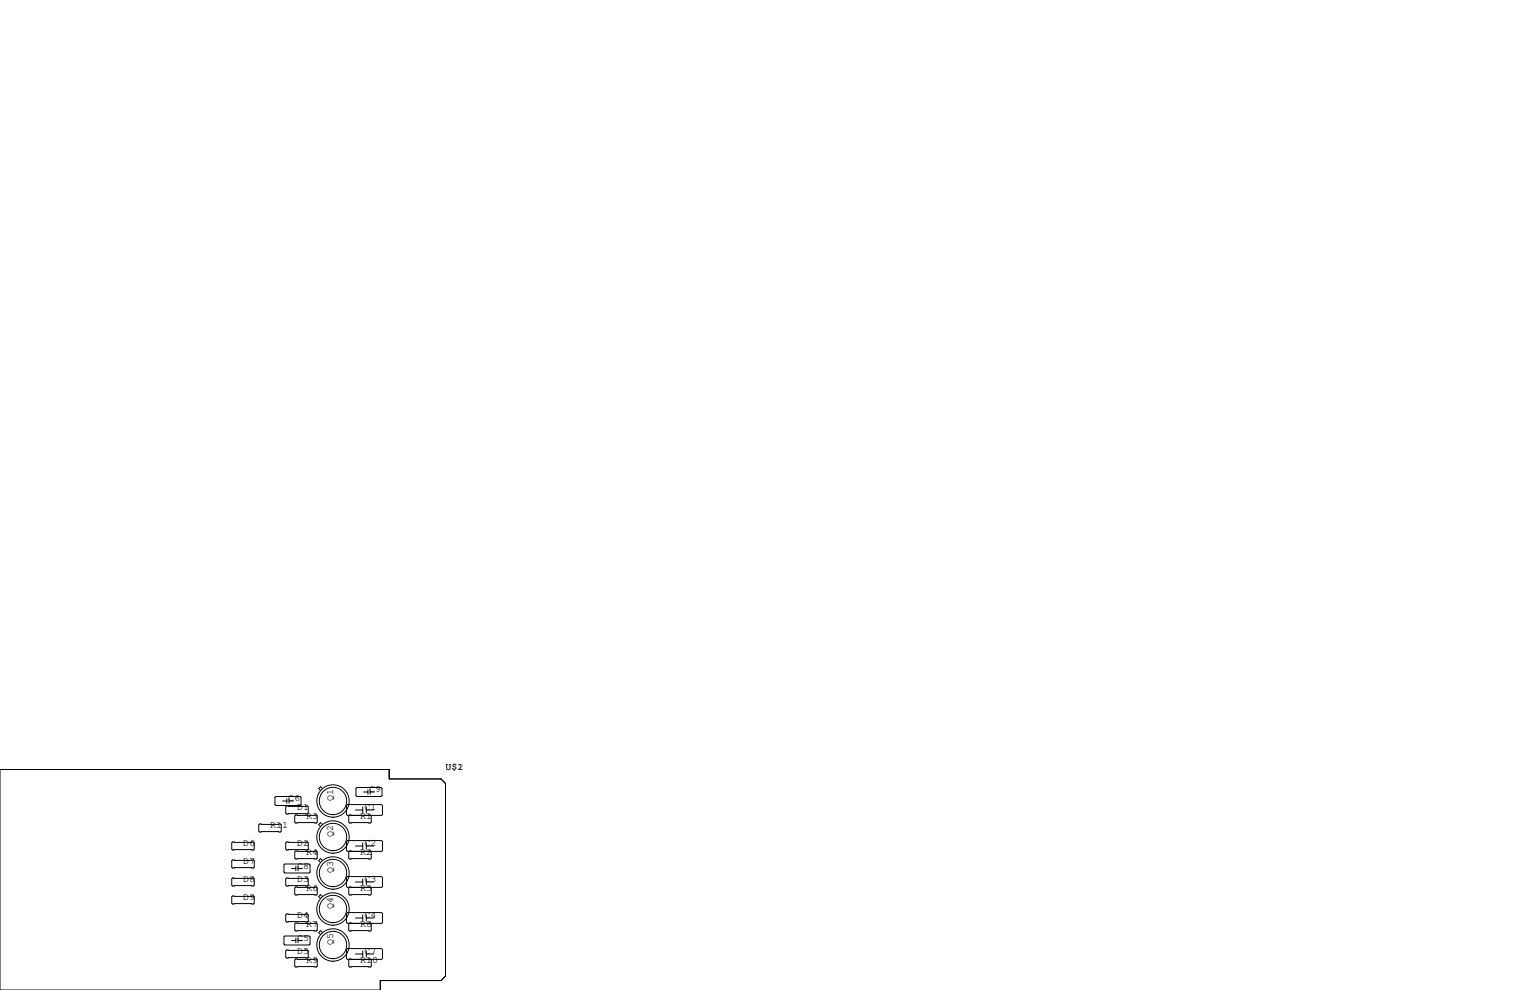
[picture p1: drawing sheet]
<svg xmlns="http://www.w3.org/2000/svg" width="432mm" height="279mm" viewBox="0 0 432 279" stroke-linecap="round" stroke-linejoin="round" font-family="sans-serif">
<g fill="none" stroke="#000" stroke-width=".28">
<path d="M0 217.2h109.9v2.6h14.6l1.2 1.3v54.4l-1.2 1.2h-17.2v2.7h-107.3zM65.7 237.6h5.8l.3 .3v1.7l-.3 .3h-5.8l-.3-.3v-1.7zM73.3 232.5h5.8l.3 .3v1.8l-.3 .2h-5.8l-.3-.2v-1.8zM77.6 225l.3-.2h6.8l.3 .2v2.1l-.3 .2h-6.8l-.3-.2zM79.8 226.1h1.1M80.9 227.5h5.8l.3 .2v1.8l-.3 .2h-5.8l-.3-.2v-1.8zM80.9 237.6h5.8l.3 .3v1.7l-.3 .3h-5.8l-.3-.3v-1.7zM80.9 225.4v1.3M81.6 225.4v1.3M81.6 226.1h1.2M83.4 230h5.9l.2 .3v1.7l-.2 .3h-5.9l-.2-.3v-1.7zM91 222.6l-.6-.6-.5 .6 .5 .5"/>
<path d="M91 232.7l-.6-.5-.5 .5 .5 .5M97.8 227.3l.2-.2h9.7l.3 .2v2.6l-.3 .2h-9.7l-.2-.2zM97.8 237.5l.2-.3h9.7l.3 .3v2.5l-.3 .3h-9.7l-.2-.3zM99.2 230.1l-.5-.1-.3 .3v1.7l.3 .3h5.8l.3-.3v-1.7l-.3-.3-.5 .1M100.3 228.6h2.1M100.3 238.8h2.1M100.5 222.5l.2-.3h6.9l.2 .3v2l-.2 .3h-6.9l-.2-.3zM102.4 227.7v1.8M102.4 237.9v1.7M102.6 223.5h1.2M103.4 228.6h2M103.4 227.7v1.8"/>
<path d="M103.4 237.9v1.7M103.4 238.8h2M103.8 222.9v1.3M104.5 223.5h1.2M104.5 222.9v1.3M65.4 248l.3-.2h5.8l.3 .2v1.8l-.3 .3h-5.8l-.3-.3zM65.4 253.1l.3-.2h5.8l.3 .2v1.8l-.3 .2h-5.8l-.3-.2zM65.7 242.7h5.8l.3 .3v1.7l-.3 .3h-5.8l-.3-.3v-1.7zM80.4 243.8h6.8l.3 .3v2l-.3 .3h-6.8l-.3-.3v-2zM80.6 248l.3-.2h5.8l.3 .2v1.8l-.3 .3h-5.8l-.3-.3zM80.6 258.2l.3-.3h5.8l.3 .3v1.8l-.3 .2h-5.8l-.3-.2zM82.3 245.1h1.2"/>
<path d="M83.2 250.6l.2-.3h5.9l.2 .3v1.7l-.2 .3h-5.9l-.2-.3zM83.4 240.2h5.9l.2 .2v1.8l-.2 .2h-5.9l-.2-.2v-1.8zM83.5 244.5v1.2M84.1 244.5v1.2M84.1 245.1h1.2M91 242.9l-.6-.6-.5 .6 .5 .5M91 253l-.6-.5-.5 .5 .5 .6M97.8 247.6l.2-.2h9.7l.3 .2v2.6l-.3 .2h-9.7l-.2-.2zM97.8 257.8l.2-.2h9.7l.3 .2v2.5l-.3 .3h-9.7l-.2-.3zM99.2 240.3l-.5-.1-.3 .2v1.8l.3 .2h5.8l.3-.2v-1.8l-.3-.2-.5 .1M99.2 250.4l-.5-.1-.3 .3v1.7l.3 .3h5.8l.3-.3v-1.7l-.3-.3-.5 .1M100.3 248.9h2.1"/>
<path d="M100.3 259.1h2.1M102.4 248v1.8M102.4 258.2v1.8M103.4 248v1.8M103.4 258.2v1.8M103.4 248.9h2M103.4 259.1h2M80.1 264.4l.3-.2h6.8l.3 .2v2l-.3 .3h-6.8l-.3-.3zM80.6 268.4l.3-.3h5.8l.3 .3v1.7l-.3 .3h-5.8l-.3-.3zM82.3 265.4h1.2M83.2 260.7l.2-.2h5.9l.2 .2v1.8l-.2 .3h-5.9l-.2-.3zM83.2 270.9l.2-.3h5.9l.2 .3v1.8l-.2 .2h-5.9l-.2-.2z"/>
<path d="M83.5 264.8v1.3M84.1 264.8v1.3M84.1 265.4h1.2M91 263.2l-.6-.5-.5 .5 .5 .5M97.8 268l.2-.3h9.7l.3 .3v2.5l-.3 .3h-9.7l-.2-.3zM99.2 260.6l-.5-.1-.3 .2v1.8l.3 .3h5.8l.3-.3v-1.8l-.3-.2-.5 .1M99.2 270.8l-.5-.2-.3 .3v1.8l.3 .2h5.8l.3-.2v-1.8l-.3-.3-.5 .2M100.3 269.2h2.1M102.4 268.4v1.7M103.4 268.4v1.7M103.4 269.2h2"/>
<circle cx="94" cy="226.1" r="4.6"/>
<circle cx="94" cy="236.2" r="4.6"/>
<circle cx="94" cy="226.1" r="3.9"/>
<circle cx="94" cy="236.2" r="3.9"/>
<circle cx="94" cy="256.5" r="4.6"/>
<circle cx="94" cy="246.4" r="4.6"/>
<circle cx="94" cy="256.5" r="3.9"/>
<circle cx="94" cy="246.4" r="3.9"/>
<circle cx="94" cy="266.7" r="4.6"/>
<circle cx="94" cy="266.7" r="3.9"/>
</g>
<g font-size="2.8">
<text x="125.7" y="217.2">U$1</text>
<text x="129.1" y="217.2">2</text>
<text x="81.3" y="226.1">C6</text>
<text x="94" y="226.1" transform="rotate(-90 94 226.1)">Q1</text>
<text x="104.1" y="223.5">C9</text>
<text x="76.2" y="233.7">R11</text>
<text x="83.8" y="228.6">D1</text>
<text x="86.4" y="231.1">R3</text>
<text x="101.6" y="231.1">R1</text>
<text x="102.9" y="228.6">C1</text>
<text x="68.6" y="238.8">D6</text>
<text x="83.8" y="238.8">D2</text>
<text x="94" y="236.2" transform="rotate(-90 94 236.2)">Q2</text>
<text x="102.9" y="238.8">C2</text>
<text x="68.6" y="243.8">D7</text>
<text x="83.8" y="245.1">C8</text>
<text x="86.4" y="241.3">R4</text>
<text x="101.6" y="241.3">R2</text>
<text x="68.6" y="248.9">D8</text>
<text x="83.8" y="248.9">D3</text>
<text x="86.4" y="251.5">R6</text>
<text x="94" y="246.4" transform="rotate(-90 94 246.4)">Q3</text>
<text x="101.6" y="251.5">R5</text>
<text x="102.9" y="248.9">C3</text>
<text x="68.6" y="254">D9</text>
<text x="94" y="256.5" transform="rotate(-90 94 256.5)">Q4</text>
<text x="83.8" y="259.1">D4</text>
<text x="86.4" y="261.6">R7</text>
<text x="101.6" y="261.6">R8</text>
<text x="102.9" y="259.1">C4</text>
<text x="83.8" y="269.2">D5</text>
<text x="83.8" y="265.4">C5</text>
<text x="94" y="266.7" transform="rotate(-90 94 266.7)">Q5</text>
<text x="102.9" y="269.2">C7</text>
<text x="86.4" y="271.8">R9</text>
<text x="101.6" y="271.8">R10</text>
</g>
</svg>
